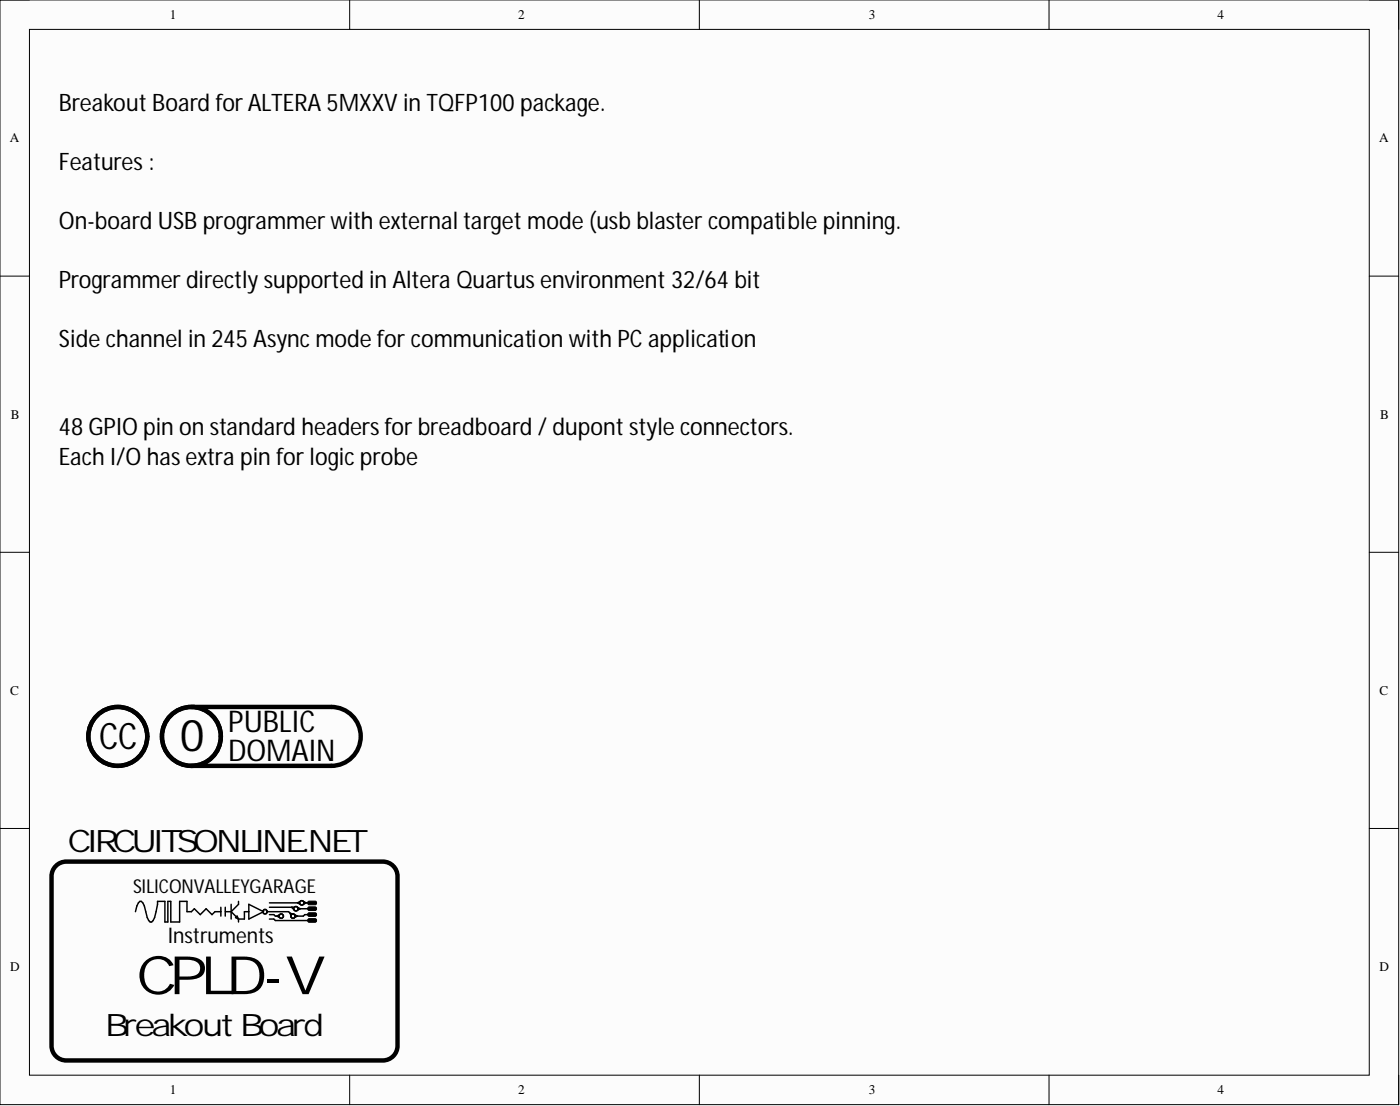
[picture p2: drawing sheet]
<svg xmlns="http://www.w3.org/2000/svg" width="241mm" height="190mm" viewBox="0 0 241 190" stroke-linecap="round" stroke-linejoin="round" font-family="sans-serif">
<path d="M0 0h241.1v190.3h-241.1z" fill-rule="evenodd" fill="#fffcf8"/>
<path d="M0 0h241.1v190.3h-241.1z" fill="none" stroke="#000" stroke-width=".17"/>
<path d="M5.1 5.1h230.9v180.1h-230.9z" fill-rule="evenodd" fill="#fffcf8"/>
<g fill="none" stroke="#000" stroke-width=".17">
<path d="M0 0h5.1M60.3 0v5.1M120.5 0v5.1M180.8 0v5.1M236 0h5.1v5.1M5.1 5.1h230.9v180.1h-230.9zM0 47.6h5.1M236 47.6h5.1M0 95.1h5.1M236 95.1h5.1M0 142.7h5.1M53.1 158.3l1.2-.1a.32 .32 0 0 1 .3 .3 .32 .32 0 0 1-.3 .4h-1a.34 .34 0 0 1-.2-.6z"/>
<path d="M53.1 155.3l1.2-.1a.32 .32 0 0 1 .3 .3 .32 .32 0 0 1-.3 .3h-1a.34 .34 0 0 1-.2-.5zM53.1 156.3l1.2-.1a.32 .32 0 0 1 .3 .3 .32 .32 0 0 1-.3 .3h-1a.34 .34 0 0 1-.2-.5zM53.1 157.3l1.2-.1a.32 .32 0 0 1 .3 .3 .32 .32 0 0 1-.3 .3h-1a.34 .34 0 0 1-.2-.5zM236 142.7h5.1M60.3 185.2v5.1M120.5 185.2v5.1M180.8 185.2v5.1M241.1 185.2v5.1"/>
</g>
<g fill="none" stroke="#000" stroke-width=".76">
<path d="M33 121.8h24.1a5.1 5.1 0 0 1 5.1 5 5.1 5.1 0 0 1-5.1 5.1h-24.1M9.4 149.4a2.54 2.54 0 0 1 2-1h54.6a2.54 2.54 0 0 1 2.5 2.5v29.2a2.53 2.53 0 0 1-2.5 2.6h-54.6a2.54 2.54 0 0 1-2.5-2.6v-29.2v-.5z"/>
<circle cx="20.3" cy="126.8" r="5.1"/>
<circle cx="33" cy="126.8" r="5.1"/>
</g>
<g fill="none" stroke="#000" stroke-width=".25">
<path d="M23.3 157l.6-1.5 .2-.2h.3l.5 .7 .5 2 .2 .6 .3 .2h.2l.3-.2a9.5 9.5 0 0 0 .8-3.3h1.2v3.5h.5v-3.5h.5v3.5h1.6v-3.5h1.2v1.7h.8l.5-.5 1 1 1-1 1 1 .5-.5h1.1M38.1 156.3v1.5M38.8 157h1M38.8 156.3v1.5M39.8 155.8v2.5M39.8 157l1.3 1.3M40.6 158l.3-.2 .2 .5zM41.1 155.3v.5l-1.3 1.2M41.1 158.3v.5M42.9 157h-.8v1.3h-1M42.9 155.8l2.5 1.2-2.5 1.3zM46.2 157h3.5l.5 .5"/>
<path d="M46.4 158.3h.8l.3 .3h6M46.4 155.5h5.1M46.4 156.3h4.4M46.4 157.5h.8l.3 .3h.5M48.2 157.5l-.5 .3 .5 .2M50.2 156.3l.6 .5M50.2 158l-.2-.7 1.3 .5-.5 .2M51.3 156.3l.5 .2-.5 .3M51.5 156.5h2M51.8 155.3l-.5 .2 .5 .3M52.3 155.3l.5 .2-.5 .3M52.5 155.5h1"/>
<path d="M53.5 157.5h-1l-.2 .3h-1.3"/>
<circle cx="45.7" cy="157" r=".38"/>
<circle cx="48.5" cy="157.8" r=".38"/>
<circle cx="50.5" cy="157.8" r=".38"/>
<circle cx="51" cy="156.5" r=".38"/>
<circle cx="52" cy="155.5" r=".38"/>
</g>
<path d="M53.1 158.3l1.2-.1a.32 .32 0 0 1 .3 .3 .32 .32 0 0 1-.3 .4h-1a.34 .34 0 0 1-.2-.6zM53.1 155.3l1.2-.1a.32 .32 0 0 1 .3 .3 .32 .32 0 0 1-.3 .3h-1a.34 .34 0 0 1-.2-.5zM53.1 156.3l1.2-.1a.32 .32 0 0 1 .3 .3 .32 .32 0 0 1-.3 .3h-1a.34 .34 0 0 1-.2-.5zM53.1 157.3l1.2-.1a.32 .32 0 0 1 .3 .3 .32 .32 0 0 1-.3 .3h-1a.34 .34 0 0 1-.2-.5z" fill="#000"/>
<text font-size="9.1" x="23.5" y="171.2">CPLD-V</text>
<text font-size="7.6" x="31" y="129.4">0</text>
<text font-size="6.3" x="17.1" y="129">CC</text>
<g font-size="5.3">
<text x="11.7" y="146.8">CIRCUITSONLINE.NET</text>
<text x="18.1" y="178.5">Breakout Board</text>
</g>
<g font-size="5.2">
<text x="39.3" y="126.1">PUBLIC</text>
<text x="39.3" y="131.2">DOMAIN</text>
</g>
<g font-size="4.1">
<text x="10.2" y="19.2">Breakout Board for ALTERA 5MXXV in TQFP100 package.</text>
<text x="10.2" y="29.3">Features :</text>
<text x="10.2" y="39.5">On-board USB programmer with external target mode (usb blaster compatible pinning.</text>
<text x="10.2" y="49.6">Programmer directly supported in Altera Quartus environment 32/64 bit</text>
<text x="10.2" y="59.8">Side channel in 245 Async mode for communication with PC application</text>
<text x="10.2" y="75">48 GPIO pin on standard headers for breadboard / dupont style connectors.</text>
<text x="10.2" y="80.1">Each I/O has extra pin for logic probe</text>
</g>
<text font-size="3.7" x="28.9" y="162.4">Instruments</text>
<text font-size="3.3" x="22.9" y="153.8">SILICONVALLEYGARAGE</text>
<g font-size="2.3">
<text x="29.3" y="3.3">1</text>
<text x="89.3" y="3.3">2</text>
<text x="149.7" y="3.3">3</text>
<text x="209.9" y="3.3">4</text>
<text x="1.7" y="24.5">A</text>
<text x="237.7" y="24.5">A</text>
<text x="1.9" y="72.1">B</text>
<text x="237.9" y="72.1">B</text>
<text x="1.8" y="119.7">C</text>
<text x="237.8" y="119.7">C</text>
<text x="1.8" y="167.3">D</text>
<text x="237.8" y="167.3">D</text>
<text x="29.3" y="188.5">1</text>
<text x="89.3" y="188.5">2</text>
<text x="149.7" y="188.5">3</text>
<text x="209.9" y="188.5">4</text>
</g>
</svg>
